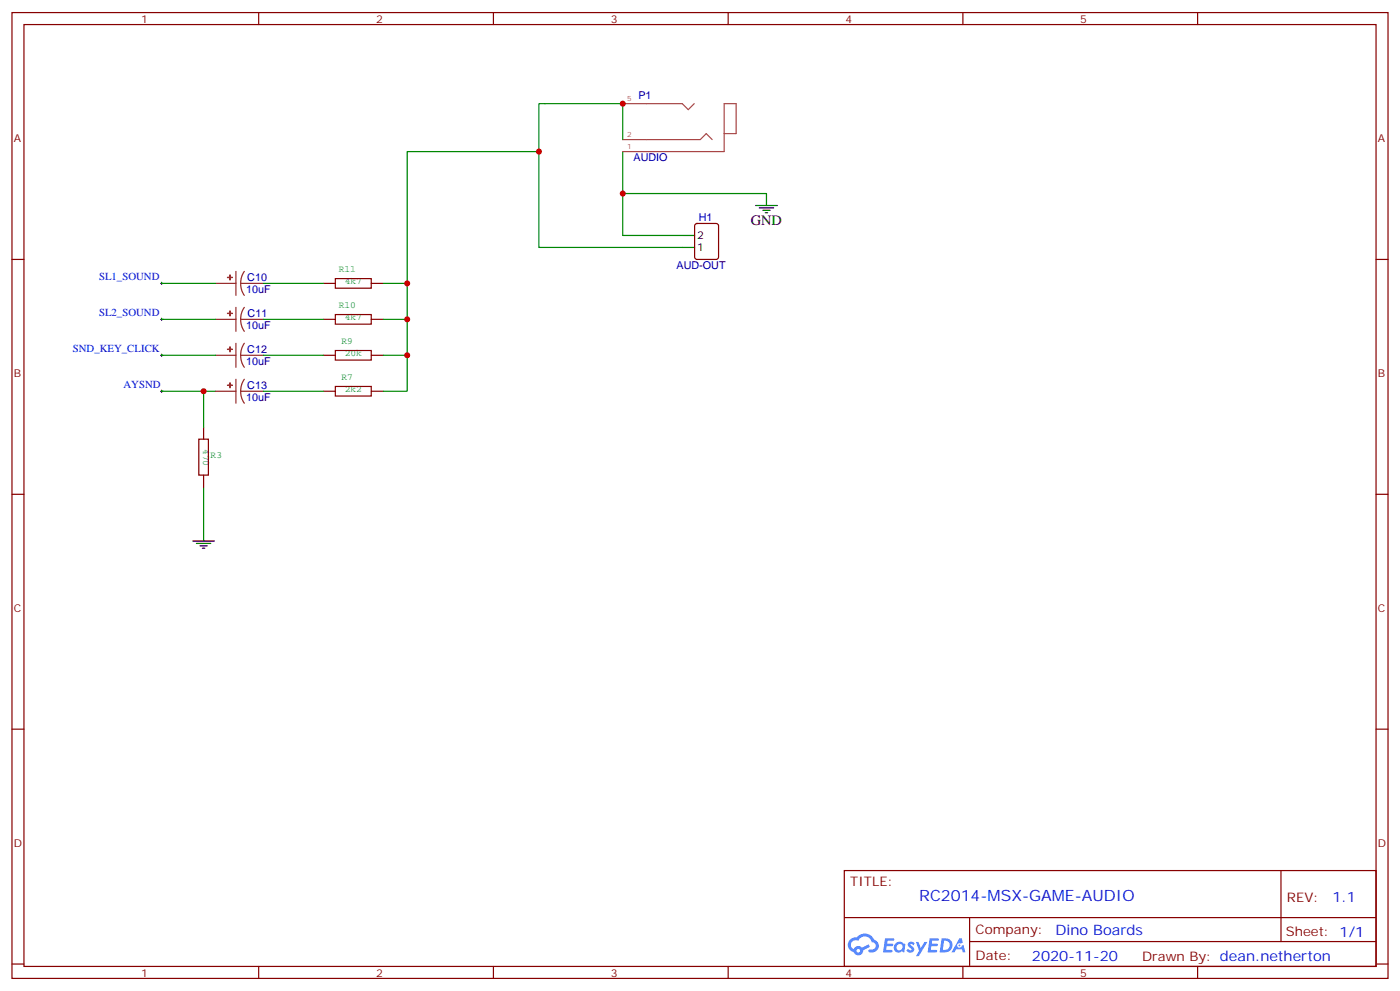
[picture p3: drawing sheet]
<svg xmlns="http://www.w3.org/2000/svg" width="412mm" height="292mm" viewBox="0 0 412 292" stroke-linecap="round" stroke-linejoin="round" font-family="sans-serif">
<g fill="none" stroke="#870000" stroke-width=".35">
<path d="M3.5 3.7h405.4v284.3h-405.4zM7.1 7.2h398.2v277.3h-398.2zM76.2 3.7v3.5M145.3 3.7v3.5M214.5 3.7v3.5M283.6 3.7v3.5M352.8 3.7v3.5M3.5 76.4h3.6M405.3 76.4h3.6M3.5 145.5h3.6M405.3 145.5h3.6M3.5 214.7h3.6"/>
<path d="M405.3 214.7h3.6M248.7 256.3h156.6v28.2h-156.6zM377.3 256.3v20.9M248.7 270.1h156.5M285.6 277.2h119.6M285.6 270.1v14.2M3.5 283.8h3.6M76.2 284.5v3.5M145.3 284.5v3.5M214.5 284.5v3.5M283.6 284.5v3.5M352.8 284.5v3.5"/>
<path d="M405.3 283.8h3.6"/>
</g>
<g fill="#5487ff">
<path d="M267.7 277.5a1.22 1.22 0 0 1 1.7 .2l-.4 .6a.47 .47 0 0 0-.3-.4 .47 .47 0 0 0-.5 .2l.1 .2a1.14 1.14 0 0 1 .8 1.8 1.14 1.14 0 0 1-1.9 0l-.2-.2 .5-.6 .7 .5a.29 .29 0 0 0 .3-.3 .29 .29 0 0 0-.2-.3 1.04 1.04 0 0 1-.6-1.7z"/>
<path d="M260.7 276.2h2.4l.3 .2-.2 .5-1.8 .1-.1 .8h1.5l.3 .4-.3 .4h-1.6l-.2 1.1h1.7l.2 .3-.2 .3-2.6 .1z"/>
<path d="M273.8 276.2h2.4l.3 .2-.1 .5-1.8 .1-.2 .8h1.6l.3 .4-.4 .4-1.6-.1-.1 1.1 1.7 .1 .2 .3-.2 .3-2.6 .1z"/>
<path d="M282.6 276.2h.7l.3 1.3-.6 .3a.69 .69 0 0 0-1 .3 .69 .69 0 0 0 .4 .9 .69 .69 0 0 0 .9-.6l.5-.2 .6 2.2h-.8l-.2-.9h-1.8l-.5 .9h-.8z"/>
<path d="M269.8 277.3h.8l.6 1.8 1.1-1.8h.9l-2.6 4.2h-.8l.9-1.5z"/>
<path d="M277.4 276.2l-.6 4.2h1.3a2.11 2.11 0 0 0 2.5-2.1 2.11 2.11 0 0 0-2.5-2.1zM278.1 277a1.39 1.39 0 0 1 1.7 1.4 1.39 1.39 0 0 1-1.8 1.2h-.3z"/>
<path d="M263.7 277.8a1.54 1.54 0 0 0-.1 2.2 1.54 1.54 0 0 0 2.2 .1l.6 .3 .3-2.3-.2-.3h-.4a1.49 1.49 0 0 0-2.4 0zM264 278.8a.94 .94 0 0 1 1.8 0 .94 .94 0 0 1-1.8 0z"/>
<path d="M250.4 276.6a2.18 2.18 0 0 0 1.1 3.7 1.44 1.44 0 0 0 1.6 .9 1.44 1.44 0 0 0 1.2-1.4l2-1.1-.5-.7-1.9 1a1.47 1.47 0 0 0-2.4 .4 1.39 1.39 0 0 1-.7-1.9 1.39 1.39 0 0 1 2-.5 2.12 2.12 0 0 1 2.2-1.3 2.12 2.12 0 0 1 1.9 1.7 1.14 1.14 0 0 1 1.1 1.4 1.14 1.14 0 0 1-1.7 .7 .43 .43 0 0 0-.5 .4 .43 .43 0 0 0 .4 .5 1.98 1.98 0 0 0 2.5-1.2 1.98 1.98 0 0 0-1.2-2.6 3.1 3.1 0 0 0-5.3-.6l-.9 .1zM252.3 279.9a.55 .55 0 0 1 1.1 0 .55 .55 0 0 1-1.1 0z"/>
<circle cx="282.6" cy="278.3" r=".26"/>
</g>
<g fill="none" stroke="#008700" stroke-width=".35">
<path d="M158.7 44.6v28.2h42.4M183.4 41.1v-10.6h-24.7v14.1h-38.8v38.8M183.4 44.6v24.7h17.7M183.4 57h42.4M47.6 83.4h15.9M47.6 94h15.9M77.6 83.4h17.6M77.6 94h17.6M112.9 83.4h7v10.6h-7M119.9 94v10.6h-7M47.6 104.6h15.9M47.6 115.2h12.4"/>
<path d="M63.5 115.2h-3.5v10.6M77.6 104.6h17.6M77.6 115.2h17.6M119.9 104.6v10.6h-7M60 143.4v12.4"/>
</g>
<path d="M183.4 30.5h17.6l1.7 1.8 1.8-1.8M213.3 39.3h3.5v-8.8h-3.5v14.1h-29.9M183.4 41.1h22.9l1.7-1.8 1.8 1.8" fill="none" stroke="#a64a4a" stroke-width=".35"/>
<path d="M225.8 57v3.5M201.1 72.8h3.5M201.1 69.3h3.5M222.6 60.5h6.4M223.7 61.2h4.2M224.7 61.9h2.1M225.4 62.6h.7M56.8 159.3h6.3M57.9 160h4.2M60 155.8v3.5M58.9 160.7h2.1M59.6 161.4h.7" fill="none" stroke="#000" stroke-width=".35"/>
<g fill="none" stroke="#850000" stroke-width=".35">
<path d="M95.2 94h3.6M95.2 83.4h3.6M98.8 92.6h10.6v2.8h-10.6zM98.8 82h10.6v2.8h-10.6zM109.4 94h3.5M109.4 83.4h3.5M95.2 115.2h3.6M95.2 104.6h3.6M98.8 113.8h10.6v2.8h-10.6zM98.8 103.2h10.6v2.8h-10.6zM109.4 115.2h3.5M109.4 104.6h3.5"/>
<path d="M58.6 129.3h2.8v10.6h-2.8zM60 125.8v3.5M60 139.9v3.5"/>
</g>
<path d="M47.3 83.4h.7M47.3 94h.7M47.6 83.1v.7M47.6 93.7v.7M47.3 115.2h.7M47.3 104.6h.7M47.6 104.2v.8M47.6 114.8v.7" fill="none" stroke="#000" stroke-width=".29"/>
<g fill="none" stroke="#8c2424" stroke-width=".35">
<path d="M69.5 79.9v7.1M72 79.9l-.9 1.7-.2 1.8M63.5 83.4h6M63.5 94h6M69.5 90.5v7M70.9 83.4l.2 1.9 .9 1.7M70.9 94l.2 1.9 .9 1.6M70.9 83.4h6.7M70.9 94h6.7M72 90.5l-.9 1.7-.2 1.8M63.5 104.6h6M63.5 115.2h6"/>
<path d="M69.5 101.1v7M69.5 111.7v7M70.9 104.6l.2 1.8 .9 1.7M70.9 115.2l.2 1.8 .9 1.7M70.9 104.6h6.7M70.9 115.2h6.7M72 101.1l-.9 1.6-.2 1.9M72 111.7l-.9 1.6-.2 1.9"/>
</g>
<g fill="#8c2424" stroke="#8c2424" stroke-width=".35">
<path d="M67.7 81l.1 1.4z"/>
<path d="M67 81.7h1.4z"/>
<path d="M67.7 91.5l.1 1.5z"/>
<path d="M67 92.3h1.4z"/>
<path d="M67.7 102.1l.1 1.4z"/>
<path d="M67 102.8l1.4 .1z"/>
<path d="M67.7 112.7l.1 1.4z"/>
<path d="M67 113.4l1.4 .1z"/>
</g>
<path d="M204.8 66l.5-.2h5.7l.6 .4 .1 9.5-.5 .6-5.9 .1-.6-.5-.1-9.4z" fill="none" stroke="#870000" stroke-width=".35"/>
<g fill="#c00">
<circle cx="119.9" cy="94" r=".88"/>
<circle cx="119.9" cy="104.6" r=".88"/>
<circle cx="119.9" cy="83.4" r=".88"/>
<circle cx="60" cy="115.2" r=".88"/>
<circle cx="183.4" cy="30.5" r=".88"/>
<circle cx="158.8" cy="44.6" r=".88"/>
<circle cx="183.4" cy="57" r=".88"/>
</g>
<text font-size="4.6" fill="#00f" x="270.8" y="265.3">RC2014-MSX-GAME-AUDIO</text>
<text font-size="4.2" x="221.2" y="66.1">GND</text>
<g font-size="4.2" fill="#00f">
<text x="392.5" y="265.6">1.1</text>
<text x="310.9" y="275.1">Dino Boards</text>
<text x="304" y="282.9">2020-11-20</text>
</g>
<g font-size="3.9" fill="#800">
<text x="250.5" y="260.9">TITLE:</text>
<text x="379.1" y="265.6">REV:</text>
<text x="287.4" y="275.1">Company:</text>
<text x="378.7" y="275.7">Sheet: 1/1</text>
<text x="287.4" y="282.8">Date:</text>
<text x="336.4" y="282.8">Drawn By: dean.netherton</text>
</g>
<g font-size="3.2" fill="#800">
<text x="41.6" y="6.7">1</text>
<text x="110.8" y="6.7">2</text>
<text x="179.9" y="6.7">3</text>
<text x="249.1" y="6.7">4</text>
<text x="318.2" y="6.7">5</text>
<text x="4.1" y="41.8">A</text>
<text x="405.9" y="41.8">A</text>
<text x="4.1" y="110.9">B</text>
<text x="405.9" y="110.9">B</text>
<text x="4.1" y="180.1">C</text>
<text x="405.9" y="180.1">C</text>
<text x="4.1" y="249.2">D</text>
<text x="405.9" y="249.2">D</text>
<text x="41.6" y="287.5">1</text>
<text x="110.8" y="287.5">2</text>
<text x="179.9" y="287.5">3</text>
<text x="249.1" y="287.5">4</text>
<text x="318.2" y="287.5">5</text>
</g>
<g font-size="3.2" fill="#000080">
<text x="188" y="29.2">P1</text>
<text x="186.6" y="47.4">AUDIO</text>
<text x="205.8" y="65.2">H1</text>
<text x="72.8" y="82.8">C10</text>
<text x="199.3" y="79.3">AUD-OUT</text>
<text x="72.5" y="86.3">10uF</text>
<text x="73" y="93.4">C11</text>
<text x="72.5" y="96.9">10uF</text>
<text x="72.5" y="107.5">10uF</text>
<text x="72.8" y="103.9">C12</text>
<text x="72.5" y="118.1">10uF</text>
<text x="72.8" y="114.5">C13</text>
</g>
<g font-size="3.2">
<text x="205.3" y="70.4">2</text>
<text x="205.3" y="73.9">1</text>
</g>
<g font-size="3.2" fill="#00f">
<text x="29.2" y="82.6">SL1_SOUND</text>
<text x="29.2" y="93.1">SL2_SOUND</text>
<text x="21.5" y="103.7">SND_KEY_CLICK</text>
<text x="36.4" y="114.3">AYSND</text>
</g>
<g font-size="2.8" fill="#008484">
<text x="99.8" y="80">R11</text>
<text x="101.5" y="83.6">4k7</text>
<text x="99.8" y="90.6">R10</text>
<text x="101.5" y="94.1">4k7</text>
<text x="100.6" y="101.2">R9</text>
<text x="101.5" y="104.7">20k</text>
<text x="100.6" y="111.8">R7</text>
<text x="101.5" y="115.3">2k2</text>
<text x="59.8" y="132.1" transform="rotate(90 59.8 132.1)">470</text>
<text x="62" y="134.7">R3</text>
</g>
<g font-size="2.1" fill="#a54b4b">
<text x="184.8" y="29.8">5</text>
<text x="184.8" y="40.4">2</text>
<text x="184.8" y="43.9">1</text>
</g>
</svg>
